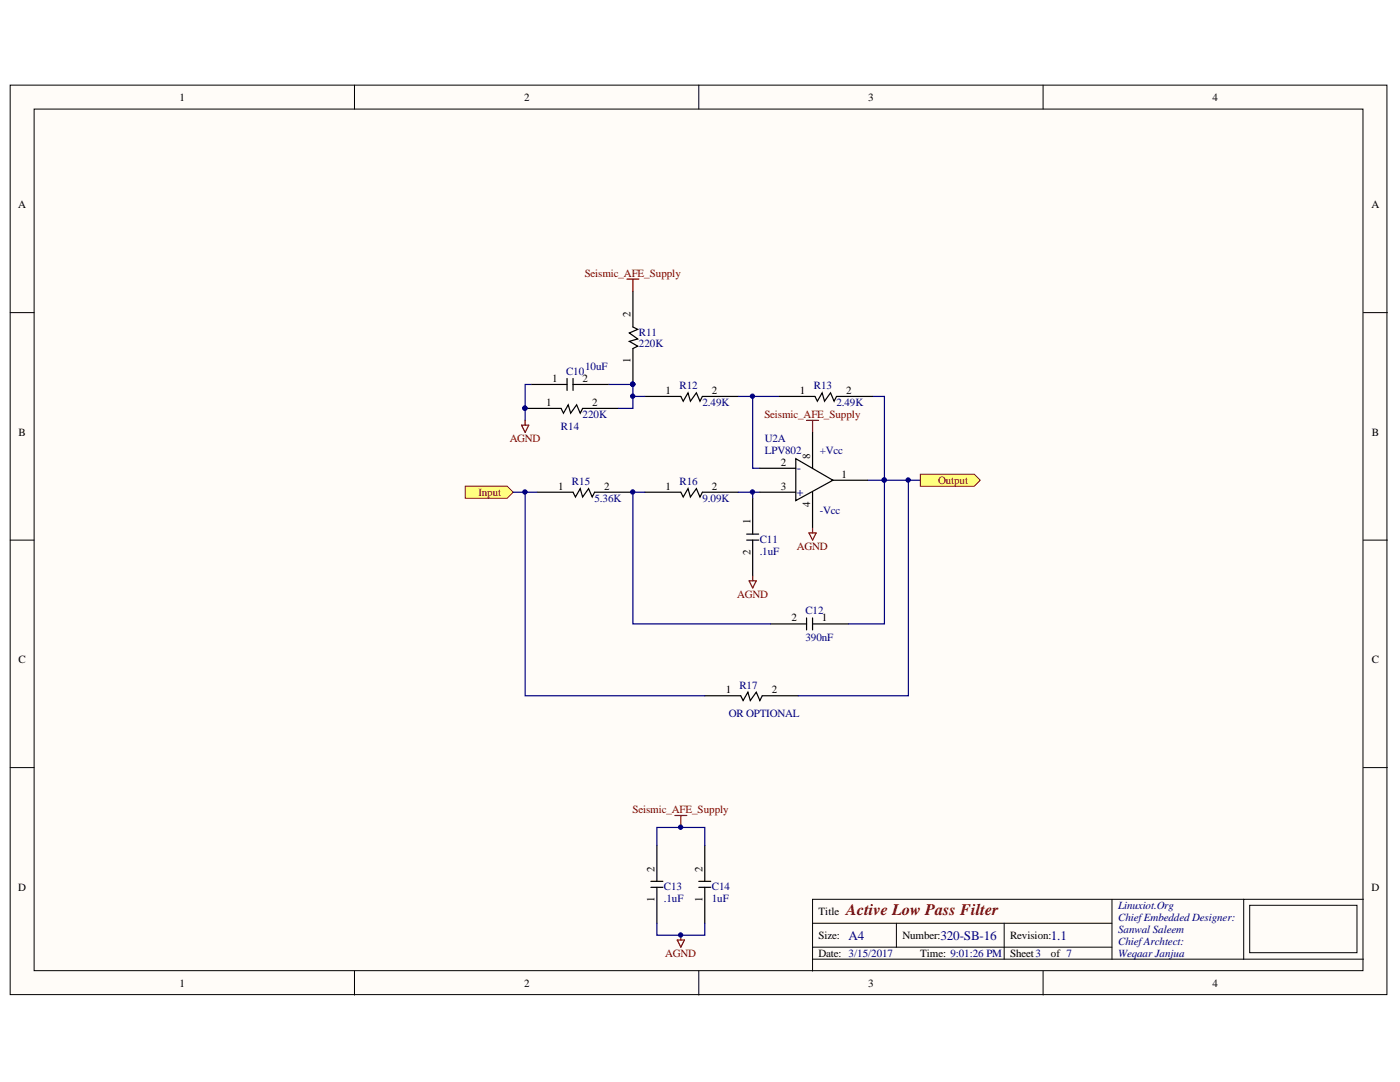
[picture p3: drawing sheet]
<svg xmlns="http://www.w3.org/2000/svg" width="279mm" height="216mm" viewBox="0 0 279 216" stroke-linecap="round" stroke-linejoin="round" font-family="sans-serif">
<g fill="#fffcf8" stroke="#000" stroke-width=".2">
<path d="M2 17h274.8v181.5h-274.8z"/>
<path d="M6.8 21.8h265.2v171.9h-265.2z"/>
</g>
<g fill="none" stroke="#000" stroke-width=".2">
<path d="M70.7 17v4.8M139.5 17v4.8M208.2 17v4.8M2 62.4h4.8M272.1 62.4h4.8M2 107.8h4.8M272.1 107.8h4.8M2 153.2h4.8M272.1 153.2h4.8M221.9 179.4v12M248.2 179.4h-86v14.4M272.1 179.4h-23.9v12"/>
<path d="M70.7 193.8v4.8M139.5 193.8v4.8M162.2 184.2h59.7M162.2 191.4h109.9M162.2 189h59.7M178.9 184.2v4.8M200.4 184.2v7.2M208.2 193.8v4.8M249.4 180.6h21.4v9.5h-21.4z"/>
</g>
<g fill="none" stroke="#000" stroke-width=".24">
<path d="M126.3 58.1v7.1l1 .5-1.7 .7 1.7 1.2-1.7 .5 1.7 1-1 .4v7.2M128.7 79.1h7.2l.5 1 .9-1.7 .5 1.7 1.2-1.7 .7 1.7 .5-1h7.1M104.8 81.5h7.2l.5 .9 .9-1.6 .5 1.6 1.2-1.6 .7 1.6 .5-.9h7.1M107.2 98.2h7.2l.4 1 1-1.7 .5 1.7 1.2-1.7 .7 1.7 .5-1h7.1M128.7 98.2h7.2l.5 1 .9-1.7 .5 1.7 1.2-1.7 .7 1.7 .5-1h7.1M150.2 99.4v7.2M149 106.6h2.4M149 107.8h2.4M150.2 107.8v7.1M153.8 124.5h7.2M161 123.3v2.4M162.2 123.3v2.4"/>
<path d="M162.2 124.5h7.1M129.9 177.1h2.4M129.9 175.9h2.4M131.1 168.7v7.2M131.1 177.1v7.1M139.5 177.1h2.3M139.5 175.9h2.3M140.7 168.7v7.2M140.7 177.1v7.1"/>
</g>
<path d="M134.7 162.7h2.4M135.9 162.7v2.4" fill="none" stroke="#800000" stroke-width=".24"/>
<g fill="#000080" stroke="#000080" stroke-width=".2">
<circle cx="135.8" cy="165.1" r=".43"/>
<circle cx="176.5" cy="95.8" r=".43"/>
<circle cx="126.3" cy="98.2" r=".43"/>
<circle cx="150.2" cy="98.2" r=".43"/>
<circle cx="104.8" cy="81.4" r=".43"/>
<circle cx="126.3" cy="76.7" r=".43"/>
</g>
<path d="M147.3 79.1h8.2M174.1 79.1h2.4v16.7h-3.3M125.8 98.2h2.9M126.3 98.2v26.3h27.5M147.3 98.2h4.3M150.2 98.2v1.2" fill="none" stroke="#000080" stroke-width=".24"/>
<path d="M92.9 97h8.3l1.2 1.2-1.2 1.2h-8.3z" fill-rule="evenodd" fill="#ffff80" stroke="#800000" stroke-width=".2"/>
<path d="M155.5 79.1h7.1l.5 1 1-1.7 .5 1.7 1.1-1.7 .8 1.7 .4-1h7.2" fill="none" stroke="#000" stroke-width=".24"/>
<path d="M183.7 95.8h-7.2v28.7h-7.2" fill="none" stroke="#000080" stroke-width=".24"/>
<circle cx="176.5" cy="95.8" r=".43" fill="#000080" stroke="#000080" stroke-width=".2"/>
<path d="M183.7 94.6h10.7l1.2 1.2-1.2 1.2h-10.7z" fill-rule="evenodd" fill="#ffff80" stroke="#800000" stroke-width=".2"/>
<path d="M106 76.7h7.2M113.2 75.5v2.4M114.4 75.5v2.4M114.4 76.7h7.1M151.6 93.4h7.2M151.6 98.2h7.2M158.8 91.5l7.4 4.3-7.4 4.1zM162.2 86.3v7.1M162.2 98.2v7.2M166 95.8h7.2M140.7 138.8h7.1l.5 1 1-1.7 .4 1.7 1.2-1.7 .7 1.7 .5-1h7.2" fill="none" stroke="#000" stroke-width=".24"/>
<path d="M106 76.7h-1.2v7.2M121.5 76.7h4.8v4.8h-2.9M126.3 79.1h2.4M150.2 79.1v14.3h1.4M102.4 98.2h4.8M104.8 98.2v40.6h35.9M181.3 95.8v43h-22M131.1 168.7v-3.6h9.6v3.6M131.1 184.2v2.4h9.6v-2.4" fill="none" stroke="#000080" stroke-width=".24"/>
<path d="M125.1 55.7h2.4M126.3 55.7v2.4M104.1 84.8h1.4l-.7 1.5zM104.8 83.9v.9M161 83.9h2.4M162.2 83.9v2.4M149.5 115.9h1.4l-.7 1.4zM150.2 114.9v1M161.4 106.3h1.5l-.7 1.5zM162.2 105.4v.9M135.2 187.6h1.4l-.7 1.4zM135.9 186.6v1" fill="none" stroke="#800000" stroke-width=".24"/>
<g fill="#000080" stroke="#000080" stroke-width=".2">
<circle cx="126.3" cy="76.7" r=".43"/>
<circle cx="126.3" cy="79.1" r=".43"/>
<circle cx="150.2" cy="79.1" r=".43"/>
<circle cx="104.8" cy="98.2" r=".43"/>
<circle cx="181.2" cy="95.8" r=".43"/>
<circle cx="135.8" cy="186.6" r=".43"/>
</g>
<text font-size="3.2" fill="#800000" x="168.9" y="182.6">Active Low Pass Filter</text>
<g font-size="2.6" fill="#000080">
<text x="159.1" y="94.1">-</text>
<text x="169.4" y="187.5">A4</text>
<text x="187.7" y="187.5">320-SB-16</text>
<text x="209.7" y="187.5">1.1</text>
</g>
<text font-size="2.4" fill="#000080" x="159.1" y="98.9">+</text>
<g font-size="2.2">
<text x="35.9" y="20.1">1</text>
<text x="104.6" y="20.1">2</text>
<text x="173.3" y="20.1">3</text>
<text x="242" y="20.1">4</text>
<text x="3.6" y="41.6">A</text>
<text x="273.7" y="41.6">A</text>
<text x="125.8" y="63.3" transform="rotate(-90 125.8 63.3)">2</text>
<text x="110.2" y="76.2">1</text>
<text x="116.3" y="76.2">2</text>
<text x="125.8" y="72.5" transform="rotate(-90 125.8 72.5)">1</text>
<text x="109" y="81.1">1</text>
<text x="118.2" y="81.1">2</text>
<text x="132.8" y="78.6">1</text>
<text x="142.1" y="78.6">2</text>
<text x="159.6" y="78.6">1</text>
<text x="168.9" y="78.6">2</text>
<text x="3.7" y="87">B</text>
<text x="273.8" y="87">B</text>
<text x="155.8" y="93">2</text>
<text x="161.7" y="91.5" transform="rotate(-90 161.7 91.5)">8</text>
<text x="167.9" y="95.4">1</text>
<text x="111.4" y="97.7">1</text>
<text x="120.6" y="97.7">2</text>
<text x="132.8" y="97.7">1</text>
<text x="142.1" y="97.7">2</text>
<text x="155.8" y="97.7">3</text>
<text x="161.7" y="101.2" transform="rotate(-90 161.7 101.2)">4</text>
<text x="149.8" y="104.6" transform="rotate(-90 149.8 104.6)">1</text>
<text x="149.8" y="110.7" transform="rotate(-90 149.8 110.7)">2</text>
<text x="158" y="124">2</text>
<text x="164" y="124">1</text>
<text x="3.7" y="132.4">C</text>
<text x="273.8" y="132.4">C</text>
<text x="144.8" y="138.4">1</text>
<text x="154.1" y="138.4">2</text>
<text x="130.6" y="174" transform="rotate(-90 130.6 174)">2</text>
<text x="140.2" y="174" transform="rotate(-90 140.2 174)">2</text>
<text x="3.6" y="177.8">D</text>
<text x="273.7" y="177.8">D</text>
<text x="130.6" y="180" transform="rotate(-90 130.6 180)">1</text>
<text x="140.2" y="180" transform="rotate(-90 140.2 180)">1</text>
<text x="163.4" y="182.6">Title</text>
<text x="163.4" y="187.3">Size:</text>
<text x="163.4" y="191">Date: 3/15/2017</text>
<text x="180.1" y="187.3">Number:</text>
<text x="183.7" y="191">Time: 9:01:26 PM</text>
<text x="201.6" y="187.3">Revision:</text>
<text x="201.6" y="191">Sheet3</text>
<text x="209.7" y="191">of 7</text>
<text x="35.9" y="196.9">1</text>
<text x="104.6" y="196.9">2</text>
<text x="173.3" y="196.9">3</text>
<text x="242" y="196.9">4</text>
</g>
<g font-size="2.2" fill="#800000">
<text x="116.7" y="55.2">Seismic_AFE_Supply</text>
<text x="152.5" y="83.4">Seismic_AFE_Supply</text>
<text x="101.7" y="88.2">AGND</text>
<text x="95.5" y="99">Input</text>
<text x="187.2" y="96.5">Output</text>
<text x="159.1" y="109.7">AGND</text>
<text x="147.1" y="119.3">AGND</text>
<text x="126.2" y="162.3">Seismic_AFE_Supply</text>
<text x="132.8" y="191">AGND</text>
</g>
<g font-size="2.2" fill="#000080">
<text x="127.5" y="67">R11</text>
<text x="127.5" y="69.3">220K</text>
<text x="113" y="74.8">C10</text>
<text x="116.8" y="73.9">10uF</text>
<text x="135.6" y="77.7">R12</text>
<text x="162.4" y="77.7">R13</text>
<text x="116.3" y="83.4">220K</text>
<text x="140.2" y="81.1">2.49K</text>
<text x="166.9" y="81.1">2.49K</text>
<text x="112" y="85.8">R14</text>
<text x="152.6" y="88.2">U2A</text>
<text x="152.6" y="90.6">LPV802</text>
<text x="163.6" y="90.6">+Vcc</text>
<text x="114.2" y="96.8">R15</text>
<text x="118.6" y="100.2">5.36K</text>
<text x="135.6" y="96.8">R16</text>
<text x="140.2" y="100.2">9.09K</text>
<text x="163.6" y="102.5">-Vcc</text>
<text x="151.6" y="108.3">C11</text>
<text x="151.6" y="110.7">.1uF</text>
<text x="160.7" y="122.6">C12</text>
<text x="160.7" y="127.9">390nF</text>
<text x="147.6" y="137.4">R17</text>
<text x="145.4" y="143.1">OR OPTIONAL</text>
<text x="132.5" y="177.5">C13</text>
<text x="132.5" y="180">.1uF</text>
<text x="142.1" y="177.5">C14</text>
<text x="142.1" y="180">1uF</text>
<text x="223.1" y="181.4">Linuxiot.Org</text>
<text x="223.1" y="183.8">ChiefEmbedded Designer:</text>
<text x="223.1" y="186.1">Sanwal Saleem</text>
<text x="223.1" y="188.5">ChiefArchtect:</text>
<text x="223.1" y="191">Weqaar Janjua</text>
</g>
</svg>
